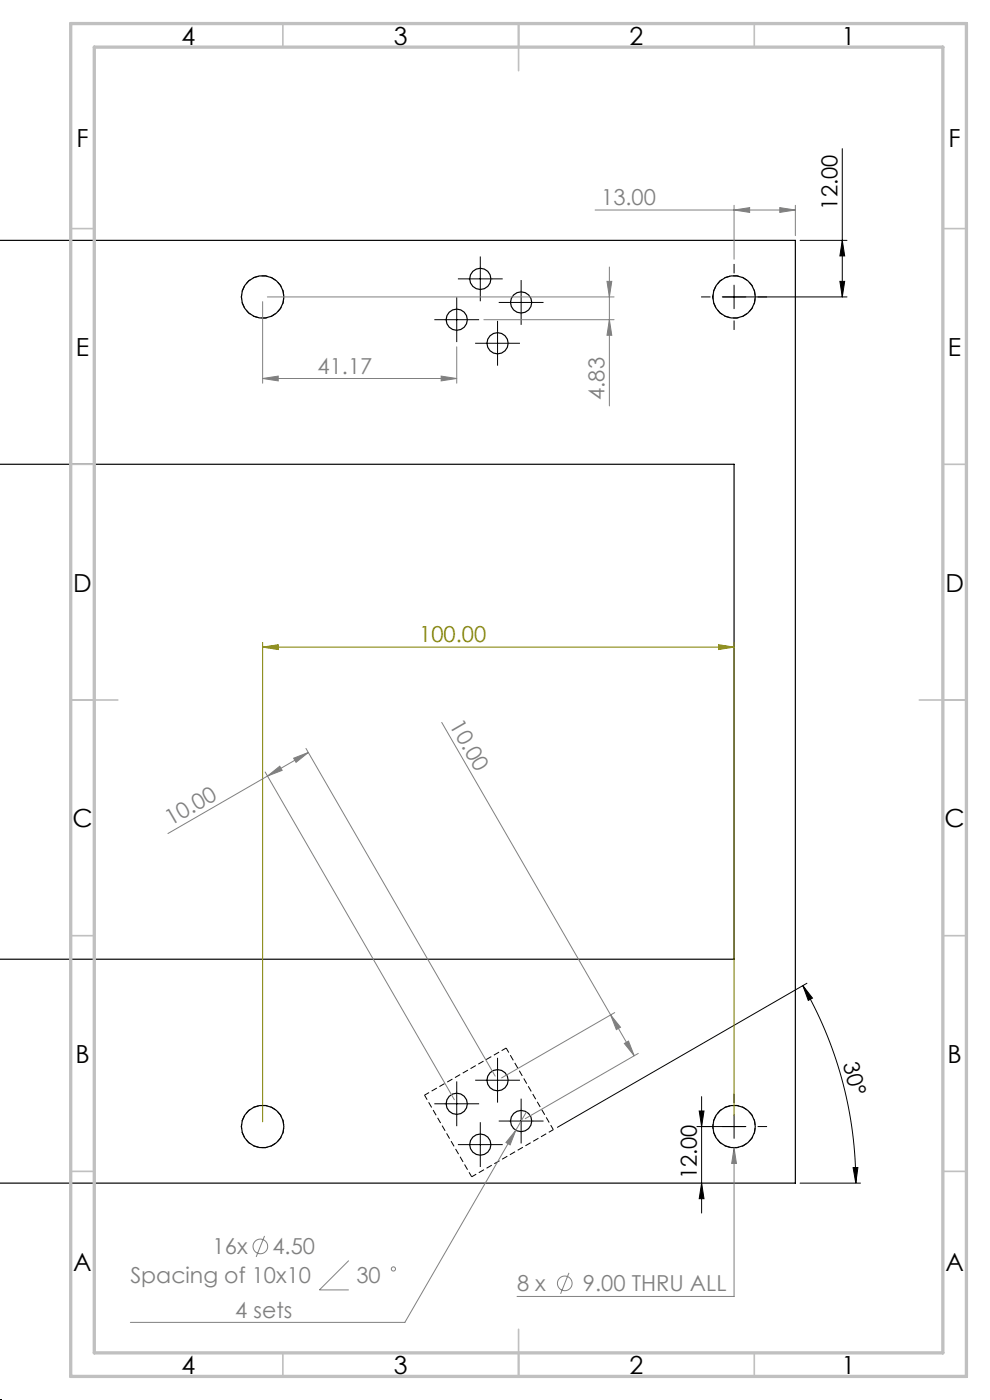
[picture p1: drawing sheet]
<svg xmlns="http://www.w3.org/2000/svg" width="210mm" height="297mm" viewBox="0 0 210 297" stroke-linecap="round" stroke-linejoin="round" font-family="sans-serif">
<path d="M51.2 63a4.5 4.5 0 0 1 6.4-4.1 4.5 4.5 0 0 1 1.1 7.5 4.5 4.5 0 0 1-7.3-2.1l-.2-1.3M151.2 63a4.5 4.5 0 0 1 6.4-4.1 4.5 4.5 0 0 1 1.1 7.5 4.5 4.5 0 0 1-7.3-2.1l-.2-1.3M51.2 239a4.5 4.5 0 0 1 6.4-4.1 4.5 4.5 0 0 1 1.1 7.5 4.5 4.5 0 0 1-7.3-2.1l-.2-1.3M151.2 239a4.5 4.5 0 0 1 6.4-4.1 4.5 4.5 0 0 1 1.1 7.5 4.5 4.5 0 0 1-7.3-2.1l-.2-1.3" fill="none" stroke="#000" stroke-width=".21" stroke-dasharray="1.3 .6" stroke-dashoffset=".8" stroke-linecap="butt"/>
<path d="M90.1 232.3l17.3-10M107.4 222.3l10 17.4M117.4 239.7l-17.3 10M100.1 249.7l-10-17.4" fill="none" stroke="#000" stroke-width=".21" stroke-dasharray="1.3 .6" stroke-dashoffset=".2" stroke-linecap="butt"/>
<g fill="none" stroke="#000" stroke-width=".25">
<path d="M-.1 51h168.8v200h-168.8M-.1 98.5h155.8v105h-155.8"/>
<circle cx="101.9" cy="59.2" r="2.25"/>
<circle cx="55.7" cy="63" r="4.5"/>
<circle cx="96.9" cy="67.8" r="2.25"/>
<circle cx="105.5" cy="72.8" r="2.25"/>
<circle cx="110.5" cy="64.2" r="2.25"/>
<circle cx="155.7" cy="63" r="4.5"/>
<circle cx="55.7" cy="239" r="4.5"/>
<circle cx="96.9" cy="234.2" r="2.25"/>
<circle cx="105.5" cy="229.2" r="2.25"/>
<circle cx="110.5" cy="237.8" r="2.25"/>
<circle cx="155.7" cy="239" r="4.5"/>
<circle cx="101.9" cy="242.8" r="2.25"/>
</g>
<g fill="none" stroke="#808080" stroke-width=".21">
<path d="M126.2 44.6h42.5M128.8 59.7h1l-.5 3.3zM129.3 56.6v29.5M155.7 44.6l3.3-.6v1.1zM155.7 43.6v11.4M165.4 44l3.3 .6-3.3 .5zM168.7 43.6v6.4M55.7 64v17.3M56.7 63h73.6M93.6 79.8l3.3 .5-3.3 .5zM96.9 73.6v7.7M102.6 67.8h27.7"/>
<path d="M129.3 67.8l.5 3.3h-1zM55.7 80.3l3.3-.5v1zM55.7 80.3h41.2M64.9 158.8l40.1 69.5M65.4 159.6l-8.7 5M93.7 153.3l35.8 62M56.2 163.8l40.2 69.5M56.7 164.6l2.6-2.1 .6 .9zM56.7 164.6l-21.1 12.2M62.3 160.8l3.1-1.2-2.6 2.1zM129.5 215.3l2.1 2.6-.9 .5zM129.5 215.3l5 8.7"/>
<path d="M130.4 214.8l-24 13.9M109.4 239.8l-1.2 3.1-.9-.5zM109.4 239.8l-23.5 40.7h-58.2M111.7 235.9l-2.3 3.9M132.4 221.4l.9-.5 1.2 3.1zM135.4 223.5l-24 13.8M155.7 243.5l.5 3.3h-1zM155.7 243.5v31.5h-46M56.1 262.2l-1.8 4.4M74 267.4l-6.2 6.2h6.2M120.7 270l-1.8 4.5"/>
<circle cx="55.2" cy="264.4" r="1.56"/>
<circle cx="83.4" cy="269.2" r=".44"/>
<circle cx="119.8" cy="272.3" r="1.56"/>
</g>
<g fill="none" stroke="#000" stroke-width=".21">
<path d="M178.7 31.5v31.5M99.4 59.2h5M101.9 56.7v5M169.7 51h10M178.2 59.7h1l-.5 3.3zM178.7 51l.5 3.3h-1zM94.4 67.8h5M96.9 65.3v5M103 72.8h5M105.5 70.3v5M108 64.2h5M110.5 61.7v5"/>
<path d="M153.2 63h26.5M155.7 60.5v5M170.3 209.1l2 2.6-.8 .5zM170.3 209.1a83.8 83.8 0 0 1 11.2 41.9M171.2 208.6l-53 30.6M94.4 234.2h5M96.9 231.7v5M103 229.2h5M105.5 226.7v5M108 237.8h5M110.5 235.3v5M147.8 239h10.4"/>
<path d="M148.3 235.7h1l-.5 3.3zM148.8 232.6v24.7M155.7 236.5v5M99.4 242.8h5M101.9 240.3v5M148.8 251l.5 3.3h-1zM169.7 251h12.8M181 247.7h1l-.5 3.3z"/>
</g>
<path d="M55.7 137.3l3.3-.5v1zM55.7 136.3v101.7M55.7 137.3h100M152.4 136.8l3.3 .5-3.3 .5zM155.7 136.3v100.3" fill="none" stroke="#808000" stroke-width=".21"/>
<g fill="none" stroke="#000" stroke-width=".21" stroke-dasharray="15.2 1.3 1.3 1.3" stroke-linecap="butt">
<path d="M99.4 59.2h-2.3M101.9 56.7v-2.3M104.4 59.2h2.2M155.7 58v-2M94.4 67.8h-2.3M96.9 65.3v-2.2M96.9 70.3v2.3M99.4 67.8h2.2M101.9 61.7v2.2M103 72.8h-2.2M105.5 70.3v-2.2M105.5 75.3v2.3"/>
<path d="M108 72.8h2.3M108 64.2h-2.2M110.5 61.7v-2.3M110.5 66.7v2.2M113 64.2h2.3M150.7 63h-2M155.7 68v2M160.7 63h2M94.4 234.2h-2.3M96.9 231.7v-2.3M96.9 236.7v2.2M99.4 234.2h2.2"/>
<path d="M103 229.2h-2.2M105.5 226.7v-2.3M105.5 231.7v2.2M108 229.2h2.3M108 237.8h-2.2M110.5 235.3v-2.2M113 237.8h2.3M150.7 239h-2M155.7 234v-2M160.7 239h2M99.4 242.8h-2.3M101.9 240.3v-2.2"/>
<path d="M101.9 245.3v2.3M104.4 242.8h2.2M110.5 240.3v2.3M155.7 244v2"/>
</g>
<path d="M0 297h.1" fill="none" stroke="#000" stroke-width=".21" stroke-dasharray="1.3 .6"/>
<g fill="none" stroke="#c0c0c0" stroke-width=".35">
<path d="M60 5v5M110 5v10M160 5v5M15 48.5h5M200 48.5h5M15 98.5h5M200 98.5h5M15 148.5h10M195 148.5h10M15 198.5h5M200 198.5h5M15 248.5h5"/>
<path d="M200 248.5h5M60 287v5M110 282v10M160 287v5"/>
</g>
<path d="M15 5h190v287h-190zM20 10h180v277h-180z" fill="none" stroke="#c0c0c0" stroke-width=".7"/>
<g fill="#000">
<path d="M-.1 51v3.3zM-.1 247.7v3.3zM148.3 235.7h1l-.5 3.3zM148.8 251l.5 3.3h-1z"/>
<path d="M-.1 200.2v3.3zM-.1 98.5v3.3zM178.2 59.7h1l-.5 3.3zM178.7 51l.5 3.3h-1z"/>
<path d="M170.3 209.1l1.2 3.1 .8-.5zM181 247.7l.5 3.3 .5-3.3z"/>
</g>
<path d="M152.4 136.8l3.3 .5-3.3 .5zM55.7 137.3l3.3-.5v1z" fill="#808000"/>
<g fill="#808080">
<path d="M-.1 260.5v1zM-.1 260.5v1zM93.6 79.8l3.3 .5-3.3 .5zM55.7 80.3l3.3-.5v1z"/>
<path d="M155.7 243.5l-.5 3.3h1zM155.7 44.6l3.3-.6v1.1zM165.4 44l3.3 .6-3.3 .5zM109.4 239.8l-2.1 2.6 .9 .5z"/>
<path d="M56.7 164.6l2.6-2.1 .6 .9zM62.3 160.8l3.1-1.2-2.6 2.1z"/>
<path d="M128.8 59.7h1l-.5 3.3zM129.3 67.8l.5 3.3h-1z"/>
<path d="M129.5 215.3l2.1 2.6-.9 .5zM132.4 221.4l.9-.5 1.2 3.1z"/>
</g>
<g font-size="5.3">
<text x="38.5" y="9.5">4</text>
<text x="83.5" y="9.5">3</text>
<text x="133.5" y="9.5">2</text>
<text x="178.5" y="9.5">1</text>
<text x="16.2" y="31.2">F</text>
<text x="201.2" y="31.2">F</text>
<text x="16.1" y="75.5">E</text>
<text x="201.1" y="75.5">E</text>
<text x="15.5" y="125.5">D</text>
<text x="200.5" y="125.5">D</text>
<text x="15.4" y="175.5">C</text>
<text x="200.4" y="175.5">C</text>
<text x="16" y="225.5">B</text>
<text x="201" y="225.5">B</text>
<text x="15.5" y="269.7">A</text>
<text x="200.5" y="269.7">A</text>
<text x="38.5" y="291.5">4</text>
<text x="83.5" y="291.5">3</text>
<text x="133.5" y="291.5">2</text>
<text x="178.5" y="291.5">1</text>
</g>
<g font-size="4.7" fill="#808080">
<text x="127.5" y="43.5">13.00</text>
<text x="67.4" y="79.3">41.17</text>
<text x="128.2" y="84.8" transform="rotate(-90 128.2 84.8)">4.83</text>
<text x="95.2" y="153.9" transform="rotate(60 95.2 153.9)">10.00</text>
<text x="36.2" y="175.3" transform="rotate(-30 36.2 175.3)">10.00</text>
<text x="45.1" y="266.1">16x</text>
<text x="57.8" y="266.1">4.50</text>
<text x="27.7" y="272.2">Spacing of 10x10</text>
<text x="75.6" y="272.2">30</text>
<text x="109.7" y="274">8 x</text>
<text x="123.7" y="274">9.00 THRU ALL</text>
<text x="49.9" y="279.5">4 sets</text>
</g>
<g font-size="4.7">
<text x="177.7" y="44.5" transform="rotate(-90 177.7 44.5)">12.00</text>
<text x="178.8" y="225.8" transform="rotate(75 178.8 225.8)">30°</text>
<text x="147.8" y="250.2" transform="rotate(-90 147.8 250.2)">12.00</text>
</g>
<text font-size="4.7" fill="#808000" x="88.9" y="136.3">100.00</text>
</svg>
